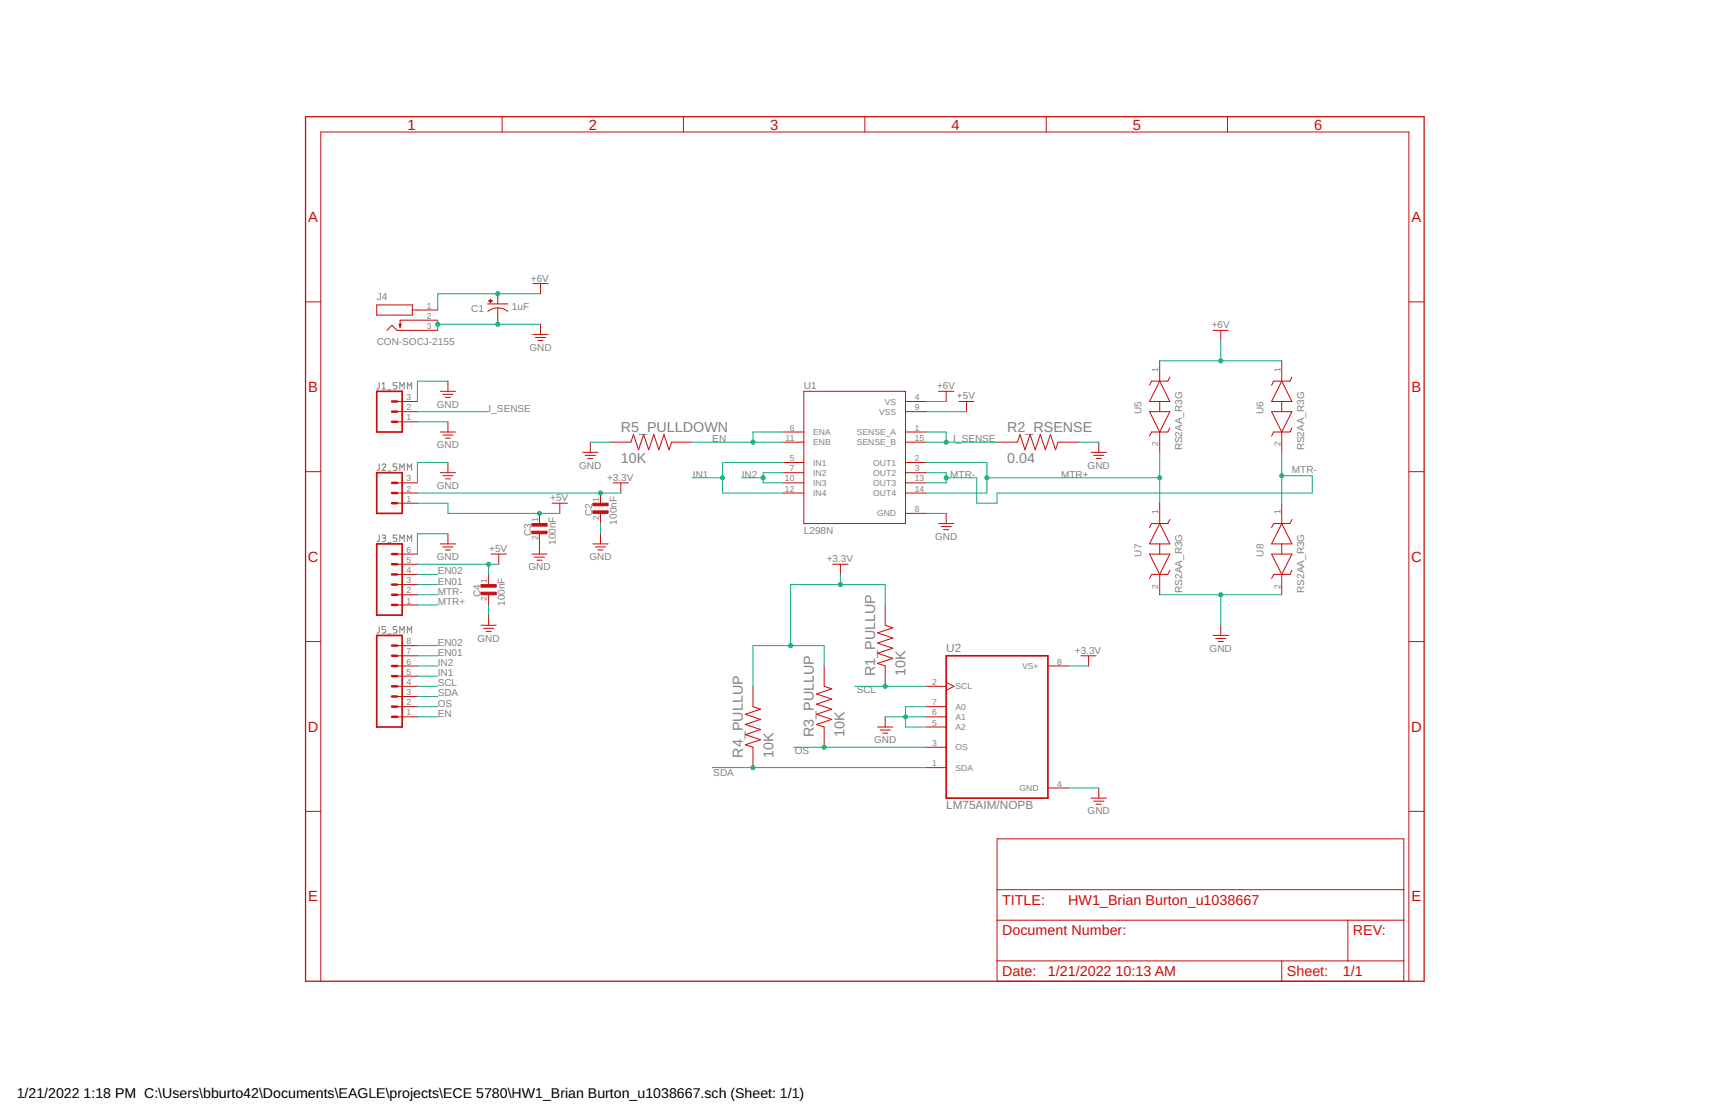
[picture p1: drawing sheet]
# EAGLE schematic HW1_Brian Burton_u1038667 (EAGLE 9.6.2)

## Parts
C1  1uF  CPOL-USE3.5-8  [E3,5-8]
C2  100nF  C1206C104K5RAC7800  [CAPC3216X88N]
C3  100nF  C1206C104K5RAC7800  [CAPC3216X88N]
C4  100nF  C1206C104K5RAC7800  [CAPC3216X88N]
J1_5MM  CONN_03-SCREW-5MM  [SCREWTERMINAL-5MM-3]
J2_5MM  CONN_03-SCREW-5MM  [SCREWTERMINAL-5MM-3]
J3_5MM  CONN_06LOCK  [1X06_LOCK]
J4  CON-SOCJ-2155  [GRAVITECH_CON-SOCJ-2155]
J5_5MM  CONN_08"  [1X08]
R1_PULLUP  10K  RC1206JR-0710KL  [RESC3116X65N]
R2_RSENSE  0.04  RL1206FR-070R04L  [RESC3116X65N]
R3_PULLUP  10K  RC1206JR-0710KL  [RESC3116X65N]
R4_PULLUP  10K  RC1206JR-0710KL  [RESC3116X65N]
R5_PULLDOWN  10K  RC1206JR-0710KL  [RESC3116X65N]
U1  L298N  [TO127P2020X500X2100-15]
U2  LM75AIM/NOPB  [SOIC127P599X175-8N]
U5  RS2AA_R3G  [DIONM5126X250N]
U6  RS2AA_R3G  [DIONM5126X250N]
U7  RS2AA_R3G  [DIONM5126X250N]
U8  RS2AA_R3G  [DIONM5126X250N]

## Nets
+3.3V: C2.1 J2_5MM.2 R1_PULLUP.2 R3_PULLUP.2 R4_PULLUP.2 U2.8(VS+)
+6V: C1.+ C3.1 C4.1 J2_5MM.1 J3_5MM.5 J4.1 U1.9(VSS) ; supply symbol labelled +5V
+V: U1.4(VS) U5.1 U6.1 ; supply symbol labelled +6V
EN: J5_5MM.1 R5_PULLDOWN.2 U1.6(ENA) U1.11(ENB)
EN01: J3_5MM.3 J5_5MM.7
EN02: J3_5MM.4 J5_5MM.8
GND: C1.- C2.2 C3.2 C4.2 J1_5MM.1 J1_5MM.3 J2_5MM.3 J3_5MM.6 J4.2 J4.3 R2_RSENSE.2 R5_PULLDOWN.1 U1.8(GND) U2.4(GND) U2.5(A2) U2.6(A1) U2.7(A0) U7.2 U8.2
I_SENSE: J1_5MM.2 R2_RSENSE.1 U1.1(SENSE_A) U1.15(SENSE_B)
IN1: J5_5MM.5 U1.5(IN1) U1.12(IN4)
IN2: J5_5MM.6 U1.7(IN2) U1.10(IN3)
MTR+: J3_5MM.1 U1.2(OUT1) U1.14(OUT4) U5.2 U7.1
MTR-: J3_5MM.2 U1.3(OUT2) U1.13(OUT3) U6.2 U8.1
OS: J5_5MM.2 R3_PULLUP.1 U2.3(OS)
SCL: J5_5MM.4 R1_PULLUP.1 U2.2(SCL)
SDA: J5_5MM.3 R4_PULLUP.1 U2.1(SDA)

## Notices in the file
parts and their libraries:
SparkFun-Connectors: Licensing: Creative Commons ShareAlike 4.0 International - https://creativecommons.org/licenses/by-sa/4.0
